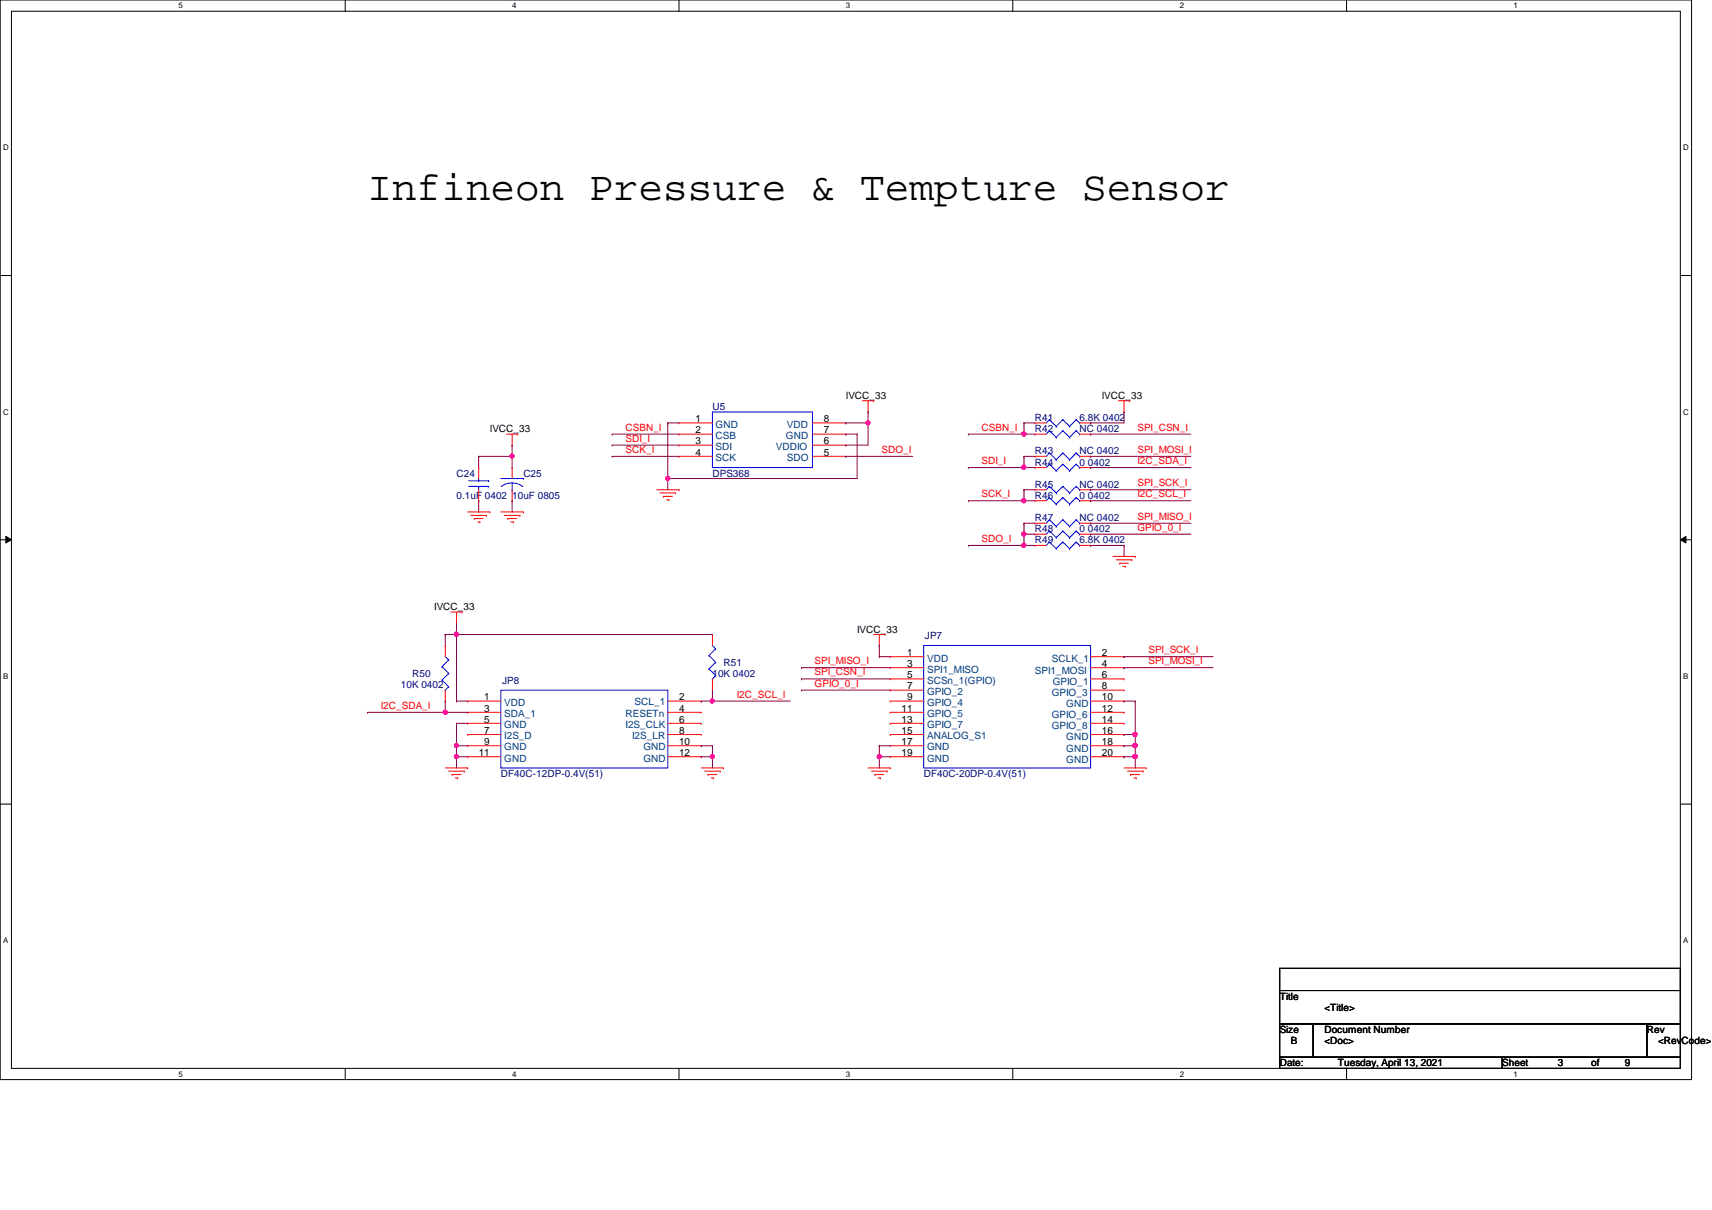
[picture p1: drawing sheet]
# OrCAD Capture schematic 43 INFINEON PRESSURE TEMPTURE.DSN
size B

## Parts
C24  0.1uF 0402  [C0402]
C25  10uF 0805  [C0805]
JP7  DF40C-20DP-0.4V(51)  [CON-DF40C-20DP-0.4V]
JP8  DF40C-12DP-0.4V(51)  [CON-DF40C-12DP-0.4V]
R41  6.8K 0402  [R0402]
R42  NC 0402  [R0402]
R43  NC 0402  [R0402]
R44  0 0402  [R0402]
R45  NC 0402  [R0402]
R46  0 0402  [R0402]
R47  NC 0402  [R0402]
R48  0 0402  [R0402]
R49  6.8K 0402  [R0402]
R50  10K 0402  [R0402]
R51  10K 0402  [R0402]
U5  DPS368  [U-DPS368]

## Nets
GND_I: C24.2 C25.2 JP7.10(GND) JP7.16(GND) JP7.17(GND) JP7.18(GND) JP7.19(GND) JP7.20(GND) JP8.5(GND) JP8.9(GND) JP8.10(GND) JP8.11(GND) JP8.12(GND) R49.2 U5.1(GND) U5.7(GND)
CSBN_I: R41.1 R42.1 U5.2(CSB)
GPIO_0_I: JP7.7(GPIO_2) R48.2
I2C_SCL_I: JP8.2(SCL_1) R46.2 R51.2
I2C_SDA_I: JP8.3(SDA_1) R44.2 R50.2
IVCC_33: C24.1 C25.1 JP7.1(VDD) JP8.1(VDD) R41.2 R50.1 R51.1 U5.6(VDDIO) U5.8(VDD)
SCK_I: R45.1 R46.1 U5.4(SCK)
SDI_I: R43.1 R44.1 U5.3(SDI)
SDO_I: R47.1 R48.1 R49.1 U5.5(SDO)
SPI_CSN_I: JP7.5(SCSn_1(GPIO)) R42.2
SPI_MISO_I: JP7.3(SPI1_MISO) R47.2
SPI_MOSI_I: JP7.4(SPI1_MOSI) R43.2
SPI_SCK_I: JP7.2(SCLK_1) R45.2

Not connected (* = marked no-connect by the designer): JP7 6(GPIO_1) 8(GPIO_3) 9(GPIO_4) 11(GPIO_5) 12(GPIO_6) 13(GPIO_7) 14(GPIO_8) 15(ANALOG_S1); JP8 4(RESETn) 6(I2S_CLK) 7(I2S_D) 8(I2S_LR)

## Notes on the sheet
- Infineon Pressure & Tempture Sensor
